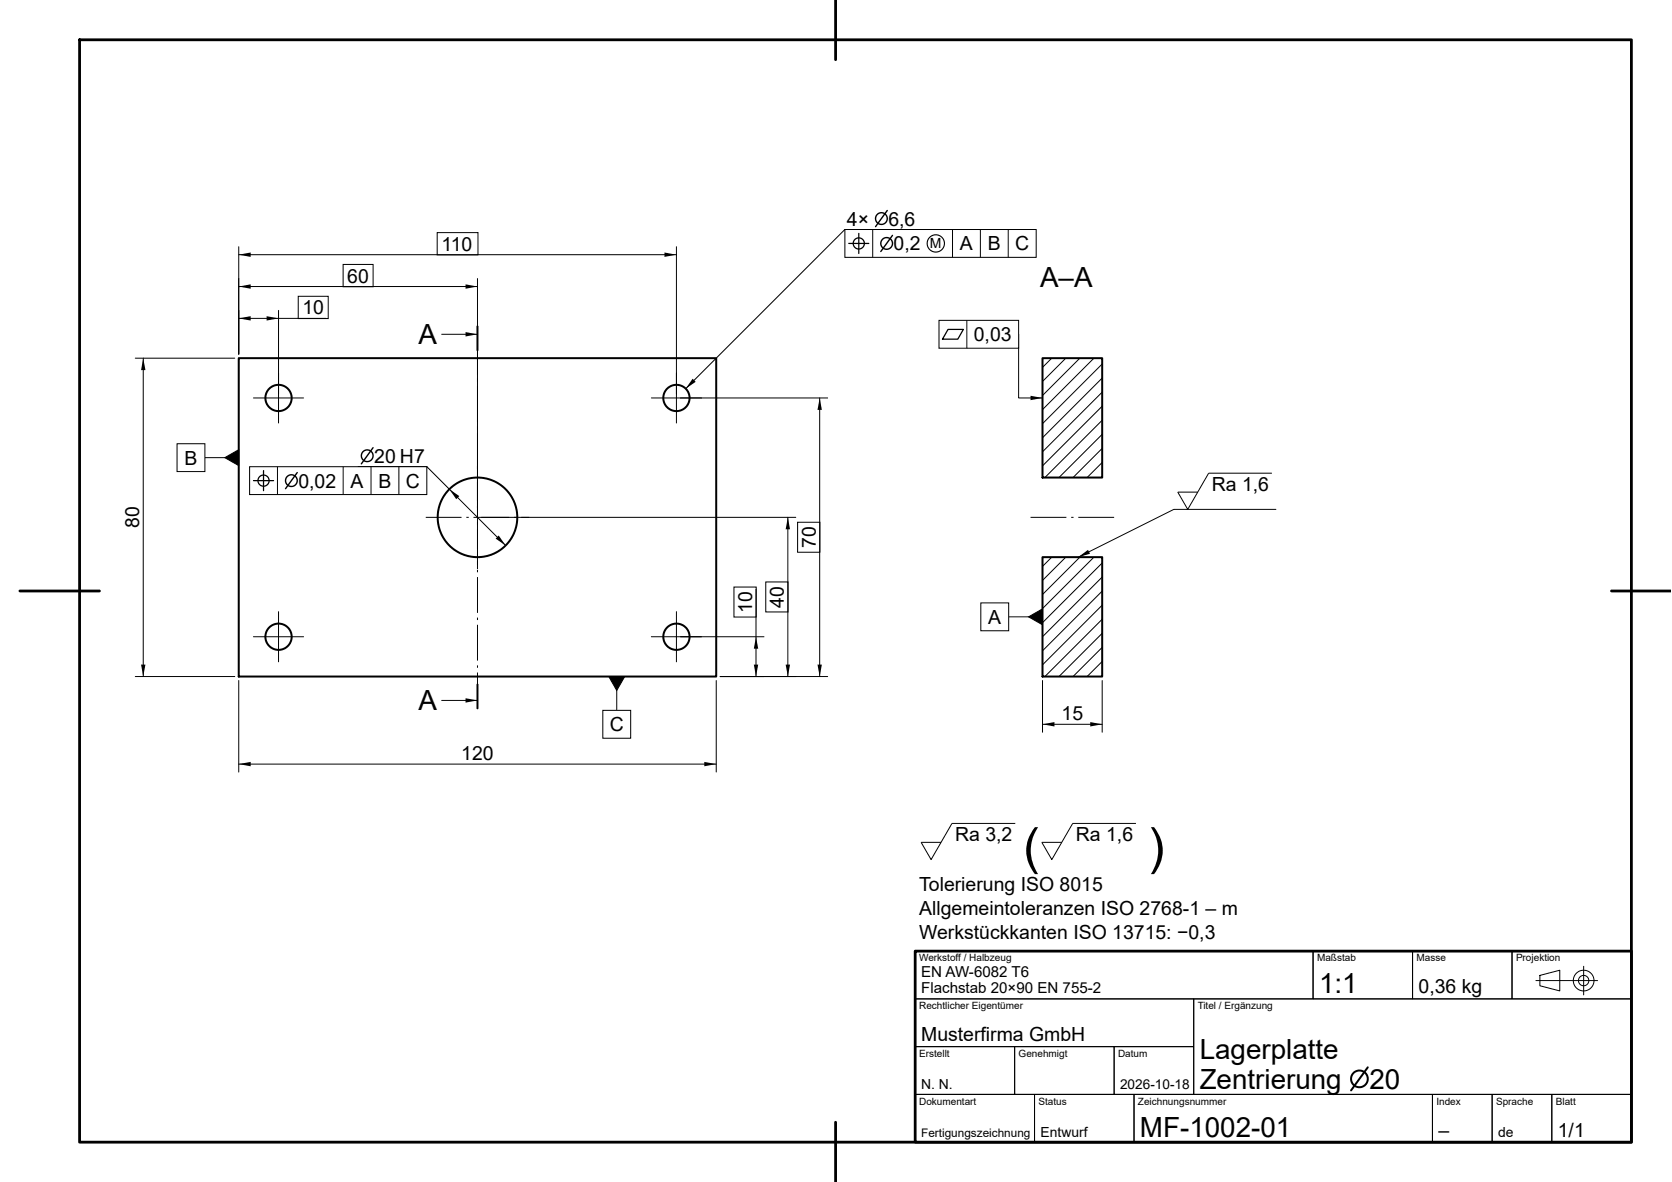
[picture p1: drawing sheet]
<svg xmlns="http://www.w3.org/2000/svg" width="420mm" height="297mm" viewBox="0 0 420 297" stroke-linecap="round" stroke-linejoin="round" font-family="sans-serif">
<path d="M20 10h390v277h-390zM210 0v15M5 148.5h20M405 148.5h14.9M210 282v15" fill="none" stroke="#000" stroke-width=".7"/>
<g fill="none" stroke="#000" stroke-width=".5">
<path d="M60 90h120v80h-120z"/>
<circle cx="70" cy="100" r="3.3"/>
<circle cx="170" cy="100" r="3.3"/>
<circle cx="120" cy="130" r="10"/>
<circle cx="70" cy="160" r="3.3"/>
<circle cx="170" cy="160" r="3.3"/>
</g>
<g fill="none" stroke="#000" stroke-width=".25">
<path d="M109.9 58.5h10.2v5.6h-10.2zM60 62v27M60 80h21.9M60 72h60M60 64h110M70 78v28.3M74.9 74.4h7.6v5.6h-7.6zM86.2 66.5h7.6v5.5h-7.6zM120 70v59M170 62v44.3M34 90h25M36 90v80"/>
<path d="M63.7 100h12.6M163.7 100h44.3M206 100v70M90 117.3h17.3l19.8 19.8M121 130h79M198 130v40M200.4 131.2h5.6v7.6h-5.6zM63.7 160h12.6M70 153.7v12.6M163.7 160h28.3M170 153.7v12.6M184.4 147.5h5.6v7.5h-5.6z"/>
<path d="M190 148.1v21.9M192.4 146.2h5.6v7.6h-5.6zM34 170h25M60 171v23M180 171v23M181 170h27M60 192h120"/>
</g>
<g fill="#000">
<path d="M60 80l3-.6v1.1zM60 72l3-.6v1.1zM60 64l3-.5v1.1zM67 79.4l3 .6-3 .5zM117 71.4l3 .6-3 .5zM167 63.5l3 .5-3 .6zM36 90l.5 3h-1.1zM206 100l.5 3h-1.1zM112.9 122.9l2.5 1.8-.7 .7zM124.6 135.3l.7-.7 1.8 2.5zM198 130l.5 3h-1.1zM190 160l.5 3h-1.1z"/>
<path d="M35.4 167h1.1l-.5 3zM189.4 167h1.1l-.5 3zM197.4 167h1.1l-.5 3zM205.4 167h1.1l-.5 3zM60 192l3-.6v1.1zM177 191.4l3 .6-3 .5z"/>
<path d="M119.9 117h.2v9h-.2zM119.9 127.2h.2v.6h-.2zM119.9 129h.2v9h-.2zM119.9 139.2h.2v.6h-.2zM119.9 141h.2v2h-.2z"/>
<path d="M107 129.9h9v.2h-9zM117.2 129.9h.6v.2h-.6zM119 129.9h9v.2h-9zM129.2 129.9h.6v.2h-.6zM131 129.9h2v.2h-2z"/>
</g>
<g fill="none" stroke="#000" stroke-width=".35">
<path d="M93.8 112.5l-3 4.1"/>
<circle cx="92.3" cy="114.5" r="1.47"/>
</g>
<path d="M62.7 117.3h44.6v7h-44.6z" fill="#fff"/>
<path d="M230.6 57.7h-18.3l-40 40M62.7 117.3h44.6v7h-44.6zM69.7 117.3v7M86.2 117.3v7M93.2 117.3v7M100.2 117.3v7" fill="none" stroke="#000" stroke-width=".25"/>
<g fill="none" stroke="#000" stroke-width=".31">
<path d="M66.2 118.3v5M63.7 120.8h5"/>
<circle cx="66.2" cy="120.8" r="1.4"/>
</g>
<g fill="none" stroke="#000" stroke-width=".35">
<path d="M223 52.9l-3 4.1M74.7 118.7l-2.9 4.1"/>
<circle cx="221.5" cy="54.9" r="1.47"/>
<circle cx="73.2" cy="120.8" r="1.47"/>
</g>
<path d="M174.1 95.2l.7 .7-2.5 1.8z" fill="#000"/>
<path d="M212.3 57.7h48.1v7h-48.1z" fill="#fff"/>
<path d="M212.3 57.7h48.1v7h-48.1zM219.3 57.7v7M239.4 57.7v7M246.4 57.7v7M253.4 57.7v7M51.5 115h5M56.5 115l3.5-2v4z" fill="none" stroke="#000" stroke-width=".25"/>
<g fill="none" stroke="#000" stroke-width=".31">
<path d="M215.8 58.7v5M213.3 61.2h5"/>
<circle cx="215.8" cy="61.2" r="1.4"/>
</g>
<g fill="none" stroke="#000" stroke-width=".35">
<path d="M224.3 59.1l-2.9 4.1"/>
<circle cx="222.8" cy="61.2" r="1.47"/>
</g>
<circle cx="235.2" cy="61.2" r="2.17" fill="none" stroke="#000" stroke-width=".28"/>
<path d="M56.5 115l3.5-2v4z" fill="#000"/>
<path d="M44.5 111.5h7v7h-7z" fill="#fff"/>
<path d="M44.5 111.5h7v7h-7zM153 170h4l-2 3.5zM155 173.5v5" fill="none" stroke="#000" stroke-width=".25"/>
<path d="M153 170h4l-2 3.5z" fill="#000"/>
<path d="M151.5 178.5h7v7h-7z" fill="#fff"/>
<g fill="none" stroke="#000" stroke-width=".25">
<path d="M111 84h9M264.4 89.9l-2.5 2.5M267.9 89.9l-6 6M271.4 89.9l-9.5 9.5M275 89.9l-13.1 13.1M277 91.4l-15.1 15.1M277 94.9l-15.1 15.1M277 98.5l-15.1 15.1M277 102l-15.1 15.1M277 105.6l-14.4 14.4M277 109.1l-10.9 10.9M277 112.6l-7.4 7.4"/>
<path d="M277 116.2l-3.8 3.8M277 119.7l-.3 .3M264.4 139.9l-2.5 2.5M267.9 139.9l-6 6M271.4 139.9l-9.5 9.5M275 139.9l-13.1 13.1M253.5 155h5M258.5 155l3.5-2v4zM277 141.4l-15.1 15.1M277 144.9l-15.1 15.1M277 148.5l-15.1 15.1M277 152l-15.1 15.1"/>
<path d="M277 155.6l-14.4 14.4M277 159.1l-10.9 10.9M111 176h9M151.5 178.5h7v7h-7zM262 171v13M277 171v13M277 162.6l-7.4 7.4M277 166.2l-3.8 3.8M277 169.7l-.3 .3M262 182h15"/>
</g>
<g fill="#000">
<path d="M117 83.4l3 .6-3 .5zM258.5 155l3.5-2v4zM117 175.4l3 .6-3 .5zM262 182l3-.6v1.1zM274 181.4l3 .6-3 .5z"/>
<path d="M259 129.9h9v.2h-9zM269.2 129.9h.6v.2h-.6zM271 129.9h9v.2h-9z"/>
<path d="M119.9 169h.2v9h-.2zM119.9 167.2h.2v.6h-.2zM119.9 157h.2v9h-.2zM119.9 155.2h.2v.6h-.2zM119.9 145h.2v9h-.2zM119.9 143.2h.2v.6h-.2zM119.9 133h.2v9h-.2zM119.9 131.2h.2v.6h-.2zM119.9 121h.2v9h-.2zM119.9 119.2h.2v.6h-.2zM119.9 109h.2v9h-.2zM119.9 107.2h.2v.6h-.2zM119.9 97h.2v9h-.2zM119.9 95.2h.2v.6h-.2zM119.9 85h.2v9h-.2zM119.9 83.2h.2v.6h-.2z"/>
</g>
<path d="M120 82v6M262 90h15v30h-15zM262 140h15v30h-15zM120 172v6" fill="none" stroke="#000" stroke-width=".5"/>
<path d="M246.5 151.5h7v7h-7z" fill="#fff"/>
<path d="M256 84v16h6M246.5 151.5h7v7h-7z" fill="none" stroke="#000" stroke-width=".25"/>
<path d="M259 99.4l3 .6-3 .5z" fill="#000"/>
<path d="M236 80.5h20v7h-20z" fill="#fff"/>
<path d="M236 80.5h20v7h-20zM243 80.5v7M319.7 118.9h-16l-5.2 9.1-2.5-4.3h5M320.7 128h-25.7l-24 12M255.1 206.9h-15.9l-5.2 9.1-2.5-4.3h5M285.5 206.9h-15.9l-5.3 9.1-2.5-4.3h5" fill="none" stroke="#000" stroke-width=".25"/>
<path d="M238.3 82.8h3.8l-1.4 2.4h-3.8z" fill="none" stroke="#000" stroke-width=".31"/>
<path d="M271 140l2.4-1.8 .5 .9z" fill="#000"/>
<path d="M230 239h180v48h-180z" fill="#fff"/>
<path d="M230 239h180v48h-180z" fill="none" stroke="#000" stroke-width=".7"/>
<g fill="none" stroke="#000" stroke-width=".25">
<path d="M230 239h100v12h-100zM330 239h25v12h-25zM355 239h25v12h-25zM380 239h30v12h-30zM230 251h70v12h-70zM300 251h110v24h-110zM386 246.4h15.5M387 245.1l5-1.3v5.2l-5-1.3zM398 242.8v7.2M230 263h25v12h-25zM230 275h30v12h-30zM255 263h25v12h-25z"/>
<path d="M260 275h25v12h-25zM280 263h20v12h-20zM285 275h75v12h-75zM360 275h15v12h-15zM375 275h15v12h-15zM390 275h20v12h-20z"/>
<circle cx="398" cy="246.4" r="1.3"/>
<circle cx="398" cy="246.4" r="2.6"/>
</g>
<g fill="none" stroke="#000" stroke-width=".5">
<path d="M343.7 268.2l-4.2 5.8"/>
<circle cx="341.6" cy="271.1" r="2.1"/>
</g>
<g font-size="12.6">
<text x="257.1" y="217">(</text>
<text x="288.5" y="217">)</text>
</g>
<g font-size="7">
<text x="261.4" y="72">A–A</text>
<text x="105.2" y="86.5">A</text>
<text x="105.2" y="178.5">A</text>
<text x="331.5" y="249.6">1:1</text>
<text x="301.5" y="266.1">Lagerplatte</text>
<text x="301.5" y="273.6">Zentrierung</text>
<text x="344.1" y="273.6">20</text>
<text x="286.5" y="285.6">MF-1002-01</text>
</g>
<g font-size="4.9">
<text x="212.8" y="56.7">4×</text>
<text x="223.3" y="56.7">6,6</text>
<text x="110.9" y="63">110</text>
<text x="224.6" y="62.9">0,2</text>
<text x="241.3" y="62.9">A</text>
<text x="248.2" y="62.9">B</text>
<text x="255.1" y="62.9">C</text>
<text x="87.3" y="71">60</text>
<text x="76" y="79">10</text>
<text x="244.7" y="85.7">0,03</text>
<text x="46.4" y="116.7">B</text>
<text x="94" y="116.3">20 H7</text>
<text x="75" y="122.5">0,02</text>
<text x="88.1" y="122.5">A</text>
<text x="95.1" y="122.5">B</text>
<text x="102" y="122.5">C</text>
<text x="304.5" y="123.4">Ra 1,6</text>
<text x="35" y="132.7" transform="rotate(-90 35 132.7)">80</text>
<text x="205" y="137.7" transform="rotate(-90 205 137.7)">70</text>
<text x="189" y="154" transform="rotate(-90 189 154)">10</text>
<text x="197" y="152.7" transform="rotate(-90 197 152.7)">40</text>
<text x="248.4" y="156.7">A</text>
<text x="153.2" y="183.7">C</text>
<text x="266.8" y="181">15</text>
<text x="115.9" y="191">120</text>
<text x="240" y="211.4">Ra 3,2</text>
<text x="270.4" y="211.4">Ra 1,6</text>
<text x="231" y="224">Tolerierung ISO 8015</text>
<text x="231" y="230">Allgemeintoleranzen ISO 2768-1 – m</text>
<text x="231" y="236">Werkstückkanten ISO 13715: −0,3</text>
<text x="356.5" y="249.6">0,36 kg</text>
<text x="231.5" y="261.6">Musterfirma GmbH</text>
<text x="361.5" y="285.6">–</text>
<text x="391.5" y="285.6">1/1</text>
</g>
<g font-size="3.8">
<text x="231.5" y="245.5">EN AW-6082 T6</text>
<text x="231.5" y="249.6">Flachstab 20×90 EN 755-2</text>
</g>
<g font-size="3.5">
<text x="233.7" y="62.4">M</text>
<text x="231.5" y="273.6">N. N.</text>
<text x="261.5" y="285.6">Entwurf</text>
<text x="376.5" y="285.6">de</text>
</g>
<text font-size="3.4" x="281.5" y="273.6">2026-10-18</text>
<text font-size="3" x="231.5" y="285.6">Fertigungszeichnung</text>
<g font-size="2.5">
<text x="231" y="241.6">Werkstoff / Halbzeug</text>
<text x="331" y="241.6">Maßstab</text>
<text x="356" y="241.6">Masse</text>
<text x="381" y="241.6">Projektion</text>
<text x="231" y="253.6">Rechtlicher Eigentümer</text>
<text x="301" y="253.6">Titel / Ergänzung</text>
<text x="231" y="265.6">Erstellt</text>
<text x="256" y="265.6">Genehmigt</text>
<text x="281" y="265.6">Datum</text>
<text x="231" y="277.6">Dokumentart</text>
<text x="261" y="277.6">Status</text>
<text x="286" y="277.6">Zeichnungsnummer</text>
<text x="361" y="277.6">Index</text>
<text x="376" y="277.6">Sprache</text>
<text x="391" y="277.6">Blatt</text>
</g>
</svg>
